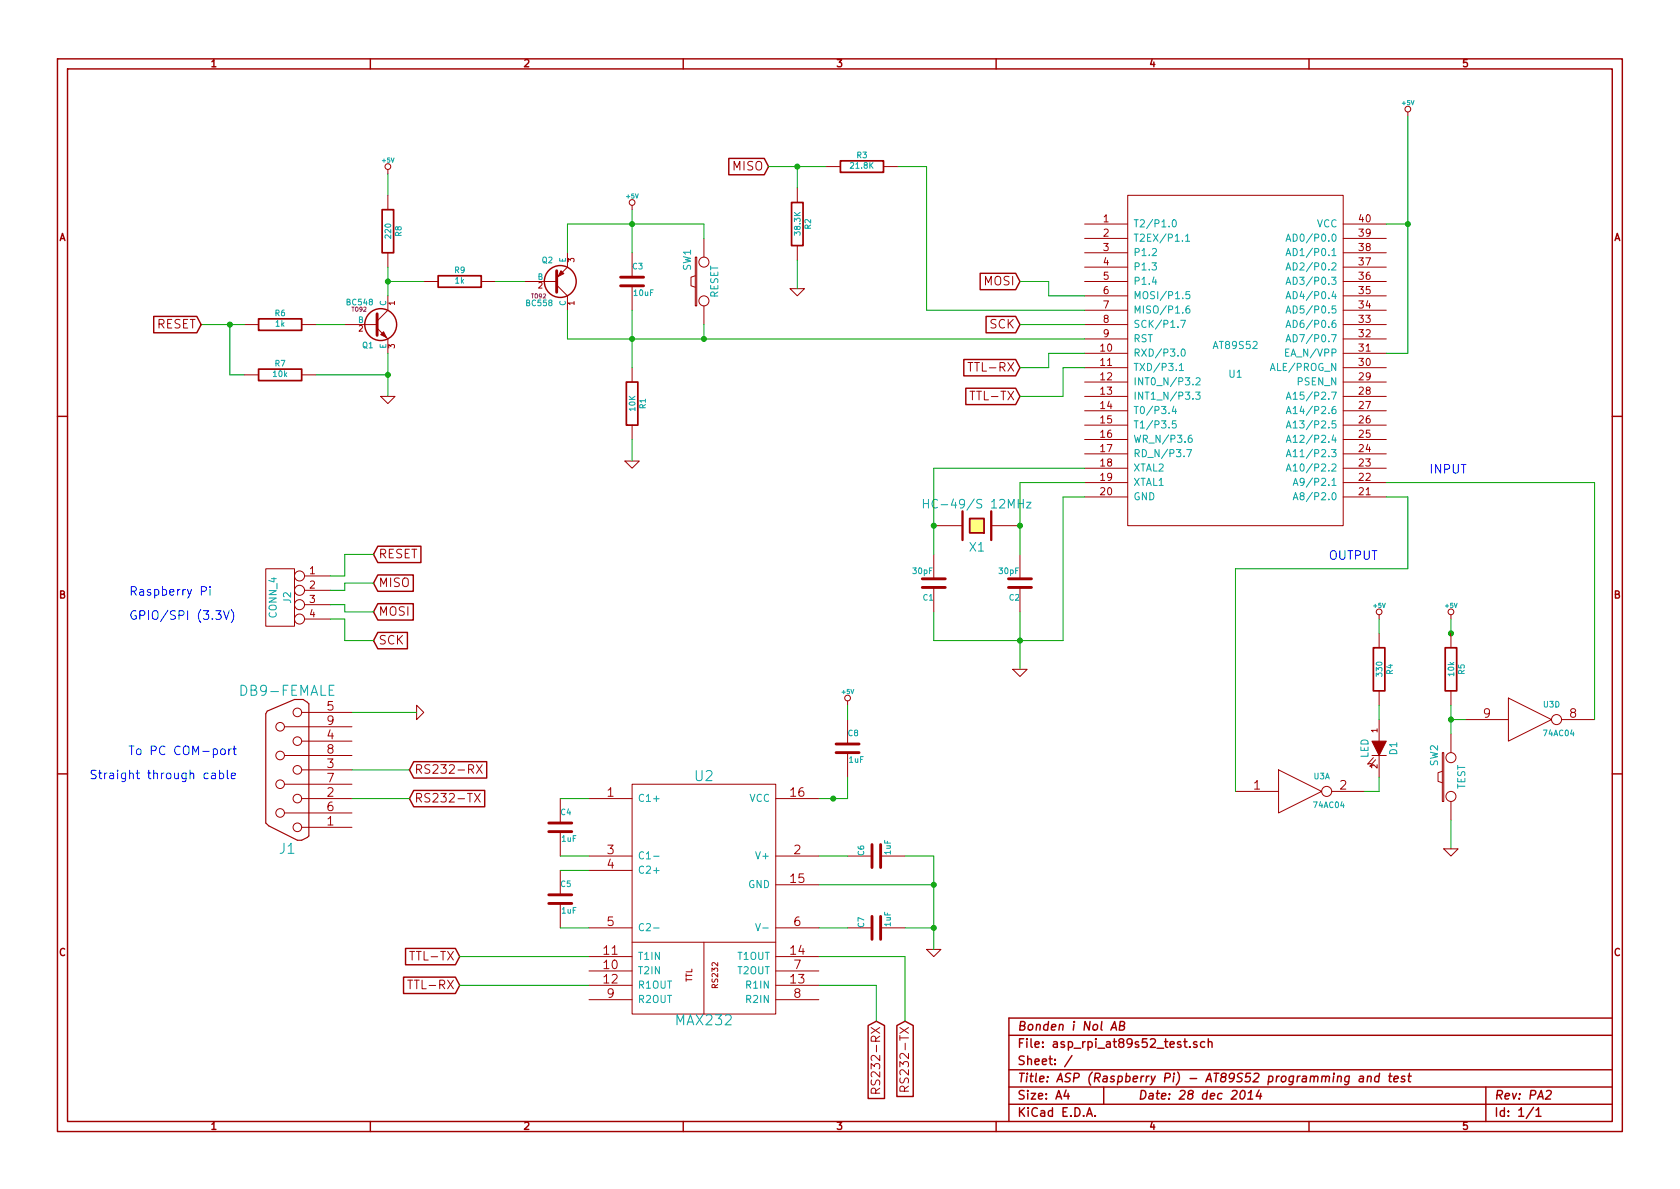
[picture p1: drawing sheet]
EESchema Schematic File Version 2
LIBS:power
LIBS:device
LIBS:transistors
LIBS:conn
LIBS:linear
LIBS:regul
LIBS:74xx
LIBS:cmos4000
LIBS:adc-dac
LIBS:memory
LIBS:xilinx
LIBS:special
LIBS:microcontrollers
LIBS:dsp
LIBS:microchip
LIBS:analog_switches
LIBS:motorola
LIBS:texas
LIBS:intel
LIBS:audio
LIBS:interface
LIBS:digital-audio
LIBS:philips
LIBS:display
LIBS:cypress
LIBS:siliconi
LIBS:opto
LIBS:atmel
LIBS:contrib
LIBS:valves
LIBS:AT89S52
LIBS:db9-female
LIBS:74ac04
EELAYER 27 0
EELAYER END
$Descr A4 11693 8268
encoding utf-8
Sheet 1 1
Title "ASP (Raspberry Pi) - AT89S52 programming and test"
Date "28 dec 2014"
Rev "PA2"
Comp "Bonden i Nol AB"
Comment1 ""
Comment2 ""
Comment3 ""
Comment4 ""
$EndDescr
$Comp
L AT89S52 U1
U 1 1
P 8600 2500
F 0 "U1" H 8600 2400 50  0000 C CNN
F 1 "AT89S52" H 8600 2600 50  0000 C CNN
F 2 "MODULE" H 8600 2500 50  0001 C CNN
F 3 "DOCUMENTATION" H 8600 2500 50  0001 C CNN
	1    8600 2500
	1    0    0    -1  
$EndComp
$Comp
L R R1
U 1 1
P 4400 2800
F 0 "R1" V 4480 2800 40  0000 C CNN
F 1 "10K" V 4407 2801 40  0000 C CNN
F 2 "~" V 4330 2800 30  0000 C CNN
F 3 "~" H 4400 2800 30  0000 C CNN
	1    4400 2800
	1    0    0    -1  
$EndComp
$Comp
L C C3
U 1 1
P 4400 1950
F 0 "C3" H 4400 2050 40  0000 L CNN
F 1 "10uF" H 4406 1865 40  0000 L CNN
F 2 "~" H 4438 1800 30  0000 C CNN
F 3 "~" H 4400 1950 60  0000 C CNN
	1    4400 1950
	1    0    0    -1  
$EndComp
$Comp
L C C2
U 1 1
P 7100 4050
F 0 "C2" H 7100 4150 40  0000 L CNN
F 1 "30pF" H 7106 3965 40  0000 L CNN
F 2 "~" H 7138 3900 30  0000 C CNN
F 3 "~" H 7100 4050 60  0000 C CNN
	1    7100 4050
	-1   0    0    1   
$EndComp
$Comp
L C C1
U 1 1
P 6500 4050
F 0 "C1" H 6500 4150 40  0000 L CNN
F 1 "30pF" H 6506 3965 40  0000 L CNN
F 2 "~" H 6538 3900 30  0000 C CNN
F 3 "~" H 6500 4050 60  0000 C CNN
	1    6500 4050
	-1   0    0    1   
$EndComp
$Comp
L CRYSTAL X1
U 1 1
P 6800 3650
F 0 "X1" H 6800 3800 60  0000 C CNN
F 1 "HC-49/S 12MHz" H 6800 3500 60  0000 C CNN
F 2 "~" H 6800 3650 60  0000 C CNN
F 3 "~" H 6800 3650 60  0000 C CNN
	1    6800 3650
	-1   0    0    1   
$EndComp
$Comp
L R R3
U 1 1
P 6000 1150
F 0 "R3" V 6080 1150 40  0000 C CNN
F 1 "21.8K" V 6007 1151 40  0000 C CNN
F 2 "~" V 5930 1150 30  0000 C CNN
F 3 "~" H 6000 1150 30  0000 C CNN
	1    6000 1150
	0    -1   -1   0   
$EndComp
$Comp
L R R2
U 1 1
P 5550 1550
F 0 "R2" V 5630 1550 40  0000 C CNN
F 1 "38.3K" V 5557 1551 40  0000 C CNN
F 2 "~" V 5480 1550 30  0000 C CNN
F 3 "~" H 5550 1550 30  0000 C CNN
	1    5550 1550
	1    0    0    -1  
$EndComp
$Comp
L SW_PUSH SW1
U 1 1
P 4900 1950
F 0 "SW1" H 5050 2060 50  0000 C CNN
F 1 "RESET" H 4900 1870 50  0000 C CNN
F 2 "~" H 4900 1950 60  0000 C CNN
F 3 "~" H 4900 1950 60  0000 C CNN
	1    4900 1950
	0    -1   -1   0   
$EndComp
$Comp
L +5V #PWR01
U 1 1
P 9800 800
F 0 "#PWR01" H 9800 890 20  0001 C CNN
F 1 "+5V" H 9800 890 30  0000 C CNN
F 2 "" H 9800 800 60  0000 C CNN
F 3 "" H 9800 800 60  0000 C CNN
	1    9800 800 
	1    0    0    -1  
$EndComp
$Comp
L GND #PWR02
U 1 1
P 4400 3200
F 0 "#PWR02" H 4400 3200 30  0001 C CNN
F 1 "GND" H 4400 3130 30  0001 C CNN
F 2 "" H 4400 3200 60  0000 C CNN
F 3 "" H 4400 3200 60  0000 C CNN
	1    4400 3200
	1    0    0    -1  
$EndComp
$Comp
L +5V #PWR03
U 1 1
P 4400 1450
F 0 "#PWR03" H 4400 1540 20  0001 C CNN
F 1 "+5V" H 4400 1540 30  0000 C CNN
F 2 "" H 4400 1450 60  0000 C CNN
F 3 "" H 4400 1450 60  0000 C CNN
	1    4400 1450
	1    0    0    -1  
$EndComp
$Comp
L GND #PWR04
U 1 1
P 5550 2000
F 0 "#PWR04" H 5550 2000 30  0001 C CNN
F 1 "GND" H 5550 1930 30  0001 C CNN
F 2 "" H 5550 2000 60  0000 C CNN
F 3 "" H 5550 2000 60  0000 C CNN
	1    5550 2000
	1    0    0    -1  
$EndComp
Text GLabel 5350 1150 0    60   Input ~ 0
MISO
Text GLabel 7100 1950 0    60   Input ~ 0
MOSI
Text GLabel 7100 2250 0    60   Input ~ 0
SCK
$Comp
L MAX232 U2
U 1 1
P 4900 6250
F 0 "U2" H 4900 7100 70  0000 C CNN
F 1 "MAX232" H 4900 5400 70  0000 C CNN
F 2 "" H 4900 6250 60  0000 C CNN
F 3 "" H 4900 6250 60  0000 C CNN
	1    4900 6250
	1    0    0    -1  
$EndComp
$Comp
L C C5
U 1 1
P 3900 6250
F 0 "C5" H 3900 6350 40  0000 L CNN
F 1 "1uF" H 3906 6165 40  0000 L CNN
F 2 "~" H 3938 6100 30  0000 C CNN
F 3 "~" H 3900 6250 60  0000 C CNN
	1    3900 6250
	1    0    0    -1  
$EndComp
$Comp
L C C6
U 1 1
P 6100 5950
F 0 "C6" H 6100 6050 40  0000 L CNN
F 1 "1uF" H 6106 5865 40  0000 L CNN
F 2 "~" H 6138 5800 30  0000 C CNN
F 3 "~" H 6100 5950 60  0000 C CNN
	1    6100 5950
	0    -1   -1   0   
$EndComp
$Comp
L C C4
U 1 1
P 3900 5750
F 0 "C4" H 3900 5850 40  0000 L CNN
F 1 "1uF" H 3906 5665 40  0000 L CNN
F 2 "~" H 3938 5600 30  0000 C CNN
F 3 "~" H 3900 5750 60  0000 C CNN
	1    3900 5750
	1    0    0    -1  
$EndComp
$Comp
L C C8
U 1 1
P 5900 5200
F 0 "C8" H 5900 5300 40  0000 L CNN
F 1 "1uF" H 5906 5115 40  0000 L CNN
F 2 "~" H 5938 5050 30  0000 C CNN
F 3 "~" H 5900 5200 60  0000 C CNN
	1    5900 5200
	1    0    0    -1  
$EndComp
$Comp
L C C7
U 1 1
P 6100 6450
F 0 "C7" H 6100 6550 40  0000 L CNN
F 1 "1uF" H 6106 6365 40  0000 L CNN
F 2 "~" H 6138 6300 30  0000 C CNN
F 3 "~" H 6100 6450 60  0000 C CNN
	1    6100 6450
	0    -1   -1   0   
$EndComp
$Comp
L GND #PWR05
U 1 1
P 6500 6600
F 0 "#PWR05" H 6500 6600 30  0001 C CNN
F 1 "GND" H 6500 6530 30  0001 C CNN
F 2 "" H 6500 6600 60  0000 C CNN
F 3 "" H 6500 6600 60  0000 C CNN
	1    6500 6600
	1    0    0    -1  
$EndComp
Wire Wire Line
	4400 1450 4400 1750
Wire Wire Line
	4400 2150 4400 2550
Wire Wire Line
	4400 3200 4400 3050
Wire Wire Line
	6450 2150 7550 2150
Wire Wire Line
	5550 2000 5550 1800
Wire Wire Line
	6500 5950 6500 6600
Wire Wire Line
	4100 5550 3900 5550
Wire Wire Line
	3900 5950 4100 5950
Wire Wire Line
	4100 6050 3900 6050
Wire Wire Line
	4100 6450 3900 6450
Wire Wire Line
	5700 5950 5900 5950
Wire Wire Line
	5900 5550 5700 5550
Wire Wire Line
	6500 6150 5700 6150
Wire Wire Line
	5700 6450 5900 6450
Wire Wire Line
	6300 6450 6500 6450
Connection ~ 6500 6450
Connection ~ 5800 5550
$Comp
L +5V #PWR06
U 1 1
P 5900 4900
F 0 "#PWR06" H 5900 4990 20  0001 C CNN
F 1 "+5V" H 5900 4990 30  0000 C CNN
F 2 "" H 5900 4900 60  0000 C CNN
F 3 "" H 5900 4900 60  0000 C CNN
	1    5900 4900
	1    0    0    -1  
$EndComp
Wire Wire Line
	5900 5000 5900 4900
Wire Wire Line
	5900 5550 5900 5400
Text Notes 900  4150 0    60   ~ 0
Raspberry Pi\n\nGPIO/SPI (3.3V)
Text GLabel 3200 6650 0    60   Input ~ 0
TTL-TX
Text GLabel 3200 6850 0    60   Input ~ 0
TTL-RX
Wire Wire Line
	3200 6650 4100 6650
Wire Wire Line
	4100 6850 3200 6850
Text GLabel 7100 2750 0    60   Input ~ 0
TTL-TX
Text GLabel 7100 2550 0    60   Input ~ 0
TTL-RX
Wire Wire Line
	7100 2550 7300 2550
Wire Wire Line
	7300 2550 7300 2450
Wire Wire Line
	7300 2450 7550 2450
Wire Wire Line
	7550 2550 7400 2550
Wire Wire Line
	7400 2550 7400 2750
Wire Wire Line
	7400 2750 7100 2750
Text GLabel 6300 7100 3    60   Input ~ 0
RS232-TX
Text GLabel 6100 7100 3    60   Input ~ 0
RS232-RX
Wire Wire Line
	6100 7100 6100 6850
Wire Wire Line
	6100 6850 5700 6850
Wire Wire Line
	6300 7100 6300 6650
Wire Wire Line
	6300 6650 5700 6650
Connection ~ 7100 3650
Connection ~ 6500 3650
Wire Wire Line
	7400 3450 7550 3450
Wire Wire Line
	7550 3250 6500 3250
Wire Wire Line
	6500 3250 6500 3850
Wire Wire Line
	7100 3350 7100 3850
Wire Wire Line
	7100 3350 7550 3350
$Comp
L GND #PWR07
U 1 1
P 7100 4650
F 0 "#PWR07" H 7100 4650 30  0001 C CNN
F 1 "GND" H 7100 4580 30  0001 C CNN
F 2 "" H 7100 4650 60  0000 C CNN
F 3 "" H 7100 4650 60  0000 C CNN
	1    7100 4650
	1    0    0    -1  
$EndComp
Wire Wire Line
	6500 4250 6500 4450
Wire Wire Line
	6500 4450 7400 4450
Wire Wire Line
	7400 4450 7400 3450
Connection ~ 7100 4450
Wire Wire Line
	7100 4250 7100 4650
Text Notes 1650 5260 2    60   ~ 0
To PC COM-port\n\nStraight through cable
$Comp
L GND #PWR08
U 1 1
P 2900 4950
F 0 "#PWR08" H 2900 4950 30  0001 C CNN
F 1 "GND" H 2900 4880 30  0001 C CNN
F 2 "" H 2900 4950 60  0000 C CNN
F 3 "" H 2900 4950 60  0000 C CNN
	1    2900 4950
	0    -1   -1   0   
$EndComp
Wire Wire Line
	2450 4950 2900 4950
$Comp
L DB9-FEMALE J1
U 1 1
P 2000 5350
F 0 "J1" H 2000 5900 70  0000 C CNN
F 1 "DB9-FEMALE" H 2000 4800 70  0000 C CNN
F 2 "~" H 2000 5350 60  0000 C CNN
F 3 "~" H 2000 5350 60  0000 C CNN
	1    2000 5350
	-1   0    0    1   
$EndComp
Text GLabel 2850 5550 2    60   Input ~ 0
RS232-TX
Text GLabel 2850 5350 2    60   Input ~ 0
RS232-RX
Wire Wire Line
	2450 5550 2850 5550
Wire Wire Line
	2850 5350 2450 5350
$Comp
L SW_PUSH SW2
U 1 1
P 10100 5400
F 0 "SW2" H 10250 5510 50  0000 C CNN
F 1 "TEST" H 10100 5320 50  0000 C CNN
F 2 "~" H 10100 5400 60  0000 C CNN
F 3 "~" H 10100 5400 60  0000 C CNN
	1    10100 5400
	0    -1   -1   0   
$EndComp
$Comp
L +5V #PWR09
U 1 1
P 10100 4300
F 0 "#PWR09" H 10100 4390 20  0001 C CNN
F 1 "+5V" H 10100 4390 30  0000 C CNN
F 2 "" H 10100 4300 60  0000 C CNN
F 3 "" H 10100 4300 60  0000 C CNN
	1    10100 4300
	1    0    0    -1  
$EndComp
Wire Wire Line
	10100 4400 10100 4300
Connection ~ 10100 4400
$Comp
L R R5
U 1 1
P 10100 4650
F 0 "R5" V 10180 4650 40  0000 C CNN
F 1 "10k" V 10107 4651 40  0000 C CNN
F 2 "~" V 10030 4650 30  0000 C CNN
F 3 "~" H 10100 4650 30  0000 C CNN
	1    10100 4650
	1    0    0    -1  
$EndComp
Wire Wire Line
	10100 5700 10100 5900
$Comp
L GND #PWR010
U 1 1
P 10100 5900
F 0 "#PWR010" H 10100 5900 30  0001 C CNN
F 1 "GND" H 10100 5830 30  0001 C CNN
F 2 "" H 10100 5900 60  0000 C CNN
F 3 "" H 10100 5900 60  0000 C CNN
	1    10100 5900
	1    0    0    -1  
$EndComp
Text Notes 9950 3300 0    60   ~ 0
INPUT
Text Notes 9250 3900 0    60   ~ 0
OUTPUT
Wire Wire Line
	6500 5950 6300 5950
Connection ~ 6500 6150
Text GLabel 2600 4050 2    60   Input ~ 0
MISO
Text GLabel 2600 4250 2    60   Input ~ 0
MOSI
Text GLabel 2600 4450 2    60   Input ~ 0
SCK
Wire Wire Line
	7100 2250 7550 2250
Wire Wire Line
	5550 1300 5550 1150
Wire Wire Line
	5350 1150 5750 1150
Connection ~ 5550 1150
Wire Wire Line
	6450 2150 6450 1150
Wire Wire Line
	6450 1150 6250 1150
Wire Wire Line
	7100 1950 7300 1950
Wire Wire Line
	7300 2050 7550 2050
$Comp
L 74AC04 U3
U 4 1
P 10650 5000
F 0 "U3" H 10800 5100 40  0000 C CNN
F 1 "74AC04" H 10850 4900 40  0000 C CNN
F 2 "~" H 10650 5000 60  0000 C CNN
F 3 "~" H 10650 5000 60  0000 C CNN
	4    10650 5000
	1    0    0    -1  
$EndComp
$Comp
L R R4
U 1 1
P 9600 4650
F 0 "R4" V 9680 4650 40  0000 C CNN
F 1 "330" V 9607 4651 40  0000 C CNN
F 2 "~" V 9530 4650 30  0000 C CNN
F 3 "~" H 9600 4650 30  0000 C CNN
	1    9600 4650
	1    0    0    -1  
$EndComp
$Comp
L LED D1
U 1 1
P 9600 5200
F 0 "D1" H 9600 5300 50  0000 C CNN
F 1 "LED" H 9600 5100 50  0000 C CNN
F 2 "~" H 9600 5200 60  0000 C CNN
F 3 "~" H 9600 5200 60  0000 C CNN
	1    9600 5200
	0    1    1    0   
$EndComp
$Comp
L +5V #PWR011
U 1 1
P 9600 4300
F 0 "#PWR011" H 9600 4390 20  0001 C CNN
F 1 "+5V" H 9600 4390 30  0000 C CNN
F 2 "" H 9600 4300 60  0000 C CNN
F 3 "" H 9600 4300 60  0000 C CNN
	1    9600 4300
	1    0    0    -1  
$EndComp
$Comp
L 74AC04 U3
U 1 1
P 9050 5500
F 0 "U3" H 9200 5600 40  0000 C CNN
F 1 "74AC04" H 9250 5400 40  0000 C CNN
F 2 "~" H 9050 5500 60  0000 C CNN
F 3 "~" H 9050 5500 60  0000 C CNN
	1    9050 5500
	1    0    0    -1  
$EndComp
Wire Wire Line
	9500 5500 9600 5500
Wire Wire Line
	9600 5500 9600 5400
Wire Wire Line
	9600 5000 9600 4900
Wire Wire Line
	9600 4400 9600 4300
Wire Wire Line
	10100 4900 10100 5100
Wire Wire Line
	10200 5000 10100 5000
Connection ~ 10100 5000
Wire Wire Line
	9650 3450 9800 3450
Wire Wire Line
	9800 3450 9800 3950
Wire Wire Line
	9800 3950 8600 3950
Wire Wire Line
	8600 3950 8600 5500
Wire Wire Line
	11100 3350 11100 5000
Wire Wire Line
	11100 3350 9650 3350
Wire Wire Line
	9650 1550 9800 1550
Connection ~ 9800 1550
Wire Wire Line
	7300 1950 7300 2050
Wire Wire Line
	9800 2450 9650 2450
Wire Wire Line
	9800 800  9800 2450
$Comp
L BC548 Q1
U 1 1
P 2600 2250
F 0 "Q1" H 2600 2101 40  0000 R CNN
F 1 "BC548" H 2600 2400 40  0000 R CNN
F 2 "TO92" H 2500 2352 29  0000 C CNN
F 3 "" H 2600 2250 60  0000 C CNN
	1    2600 2250
	1    0    0    -1  
$EndComp
$Comp
L BC558 Q2
U 1 1
P 3850 1950
F 0 "Q2" H 3850 1801 40  0000 R CNN
F 1 "BC558" H 3850 2100 40  0000 R CNN
F 2 "TO92" H 3750 2052 29  0000 C CNN
F 3 "" H 3850 1950 60  0000 C CNN
	1    3850 1950
	1    0    0    1   
$EndComp
$Comp
L R R7
U 1 1
P 1950 2600
F 0 "R7" V 2030 2600 40  0000 C CNN
F 1 "10k" V 1957 2601 40  0000 C CNN
F 2 "~" V 1880 2600 30  0000 C CNN
F 3 "~" H 1950 2600 30  0000 C CNN
	1    1950 2600
	0    -1   -1   0   
$EndComp
$Comp
L R R8
U 1 1
P 2700 1600
F 0 "R8" V 2780 1600 40  0000 C CNN
F 1 "220" V 2707 1601 40  0000 C CNN
F 2 "~" V 2630 1600 30  0000 C CNN
F 3 "~" H 2700 1600 30  0000 C CNN
	1    2700 1600
	1    0    0    -1  
$EndComp
$Comp
L R R9
U 1 1
P 3200 1950
F 0 "R9" V 3280 1950 40  0000 C CNN
F 1 "1k" V 3207 1951 40  0000 C CNN
F 2 "~" V 3130 1950 30  0000 C CNN
F 3 "~" H 3200 1950 30  0000 C CNN
	1    3200 1950
	0    -1   -1   0   
$EndComp
$Comp
L R R6
U 1 1
P 1950 2250
F 0 "R6" V 2030 2250 40  0000 C CNN
F 1 "1k" V 1957 2251 40  0000 C CNN
F 2 "~" V 1880 2250 30  0000 C CNN
F 3 "~" H 1950 2250 30  0000 C CNN
	1    1950 2250
	0    -1   -1   0   
$EndComp
$Comp
L GND #PWR?
U 1 1
P 2700 2750
F 0 "#PWR?" H 2700 2750 30  0001 C CNN
F 1 "GND" H 2700 2680 30  0001 C CNN
F 2 "" H 2700 2750 60  0000 C CNN
F 3 "" H 2700 2750 60  0000 C CNN
	1    2700 2750
	1    0    0    -1  
$EndComp
Wire Wire Line
	2400 2250 2200 2250
Wire Wire Line
	1400 2250 1700 2250
Wire Wire Line
	1600 2250 1600 2600
Text GLabel 1400 2250 0    60   Input ~ 0
RESET
Connection ~ 1600 2250
Wire Wire Line
	4900 1550 4900 1650
Wire Wire Line
	3950 2150 3950 2350
Wire Wire Line
	3950 2350 7550 2350
Wire Wire Line
	4900 2350 4900 2250
Connection ~ 4400 2350
Wire Wire Line
	3950 1750 3950 1550
Connection ~ 4400 1550
Wire Wire Line
	3950 1550 4900 1550
Connection ~ 4900 2350
Wire Wire Line
	3450 1950 3650 1950
Wire Wire Line
	2700 2050 2700 1850
Wire Wire Line
	2950 1950 2700 1950
Connection ~ 2700 1950
Wire Wire Line
	2200 2600 2700 2600
Connection ~ 2700 2600
Wire Wire Line
	2700 2450 2700 2750
Wire Wire Line
	1600 2600 1700 2600
$Comp
L +5V #PWR?
U 1 1
P 2700 1200
F 0 "#PWR?" H 2700 1290 20  0001 C CNN
F 1 "+5V" H 2700 1290 30  0000 C CNN
F 2 "" H 2700 1200 60  0000 C CNN
F 3 "" H 2700 1200 60  0000 C CNN
	1    2700 1200
	1    0    0    -1  
$EndComp
Wire Wire Line
	2700 1350 2700 1200
$Comp
L CONN_4 J2
U 1 1
P 1950 4150
F 0 "J2" V 1900 4150 50  0000 C CNN
F 1 "CONN_4" V 2000 4150 50  0000 C CNN
F 2 "" H 1950 4150 60  0000 C CNN
F 3 "" H 1950 4150 60  0000 C CNN
	1    1950 4150
	-1   0    0    -1  
$EndComp
Text GLabel 2600 3850 2    60   Input ~ 0
RESET
Wire Wire Line
	2400 4000 2400 3850
Wire Wire Line
	2400 3850 2600 3850
Wire Wire Line
	2300 4000 2400 4000
Wire Wire Line
	2300 4100 2400 4100
Wire Wire Line
	2400 4100 2400 4050
Wire Wire Line
	2400 4050 2600 4050
Wire Wire Line
	2300 4200 2400 4200
Wire Wire Line
	2400 4200 2400 4250
Wire Wire Line
	2400 4250 2600 4250
Wire Wire Line
	2300 4300 2400 4300
Wire Wire Line
	2400 4300 2400 4450
Wire Wire Line
	2400 4450 2600 4450
$EndSCHEMATC
